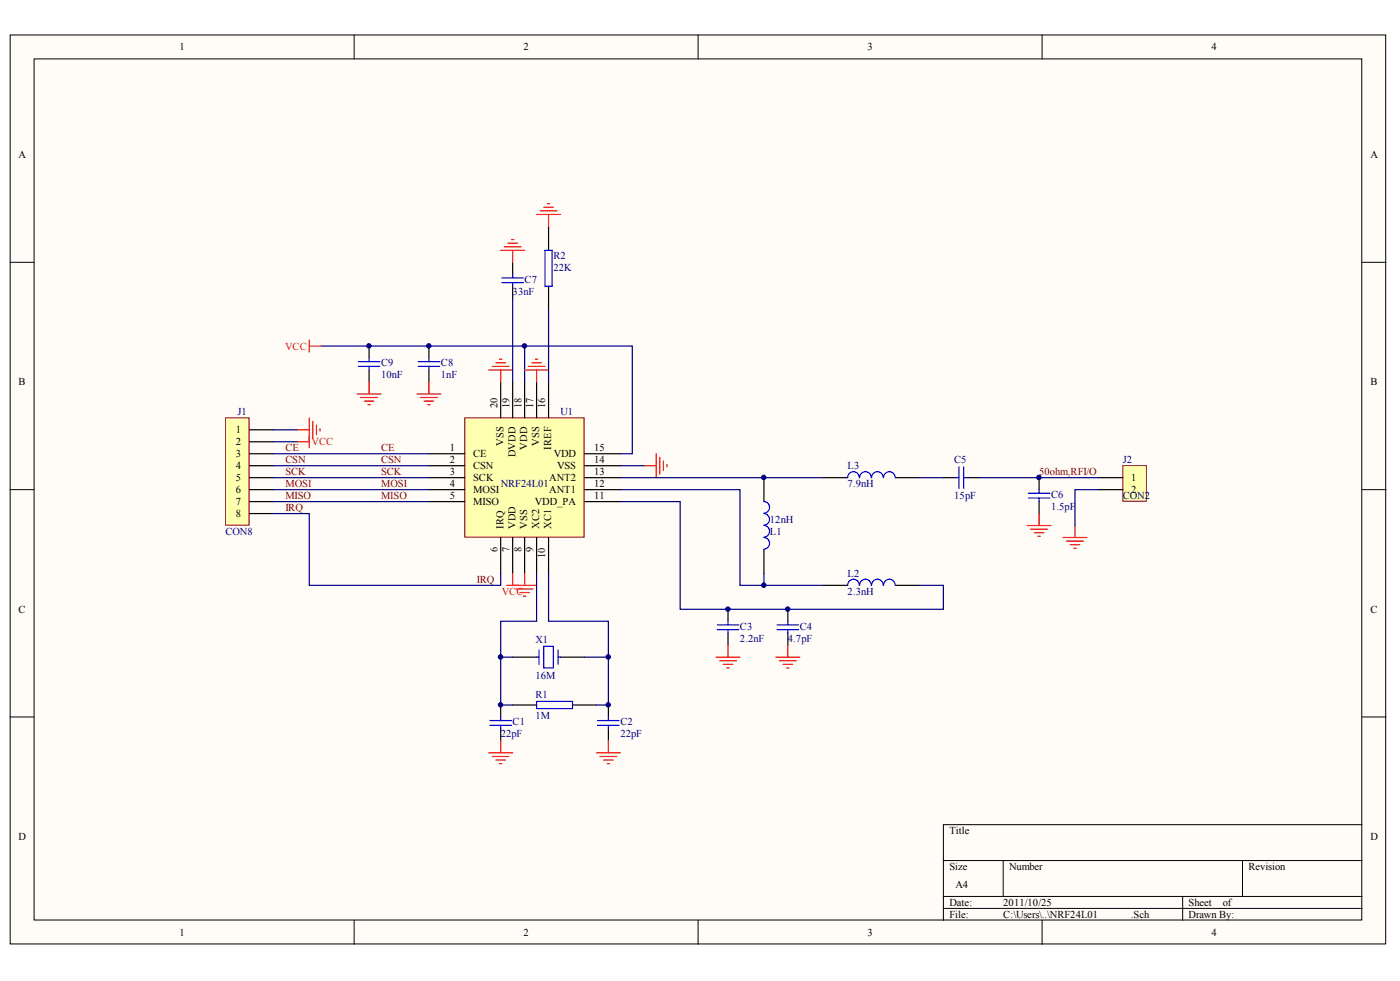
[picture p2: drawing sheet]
<svg xmlns="http://www.w3.org/2000/svg" width="291mm" height="204mm" viewBox="0 0 291 204" stroke-linecap="round" stroke-linejoin="round" font-family="sans-serif">
<g fill="#fffcf8" stroke="#000" stroke-width=".21">
<path d="M2.1 7.3h286v188.9h-286z"/>
<path d="M7.1 12.2h276v179h-276z"/>
</g>
<g fill="none" stroke="#000" stroke-width=".21">
<path d="M73.6 7.3v4.9M145.1 7.3v4.9M216.6 7.3v4.9M2.1 54.5h5M283.2 54.5h4.9M2.1 101.8h5M283.2 101.8h4.9M2.1 149h5M283.2 149h4.9M196.1 178.9h87.1M208.6 178.9v7.4M258.3 178.9v7.4"/>
<path d="M283.2 171.4h-87.1v19.9M73.6 191.3v5M145.1 191.3v5M196.1 186.3h87.1M196.1 188.8h87.1M216.6 191.3v5M245.9 186.3v5"/>
</g>
<path d="M96.6 86.9h24.8v24.7h-24.8z" fill="#ffffb0" stroke="#800000" stroke-width=".21"/>
<g fill="none" stroke="#000" stroke-width=".25">
<path d="M106.6 54.5v2.5M106.6 59.5v2.5M114 47.1v4.9M114 59.5v5M76.7 71.9v2.5M76.7 76.9v2.5M89.2 71.9v2.5M89.2 76.9v2.5M104.1 79.4v7.5M106.6 79.4v7.5M109.1 79.4v7.5M111.6 79.4v7.5"/>
<path d="M114 79.4v7.5M89.2 94.3h7.4M89.2 96.8h7.4M89.2 99.3h7.4M121.5 94.3h7.5M121.5 96.8h7.5M121.5 99.3h7.5M158.8 99.3v5M171.2 99.3h5M186.2 99.3h4.9M196.1 99.3h2.5M201.1 99.3h2.5"/>
<path d="M216 99.3v2.5M89.2 101.8h7.4M89.2 104.3h7.4M104.1 111.7v7.5M106.6 111.7v7.5M109.1 111.7v7.5M111.6 111.7v7.5M114 111.7v7.5M121.5 101.8h7.5M121.5 104.3h7.5M158.8 114.2v5M216 104.3v2.4"/>
<path d="M106.6 136.6h5M116.5 136.6h5M151.3 126.6v2.5M151.3 131.6v2.5M163.8 126.6v2.5M163.8 131.6v2.5M171.2 121.7h5M186.2 121.7h4.9M104.1 146.5v2.5M104.1 151.5v2.5M106.6 146.5h5M119 146.5h5"/>
<path d="M126.5 146.5v2.5M126.5 151.5v2.5"/>
</g>
<g fill="none" stroke="#00f" stroke-width=".25">
<path d="M104.3 58.7h4.5M104.3 57.8h4.5M106.6 57v.8M106.6 58.7v.8M113.3 52h1.5v7.5h-1.5zM74.5 76.2h4.5M74.5 75.2h4.5M76.7 74.4v.8M76.7 76.2v.7M86.9 76.2h4.5M86.9 75.2h4.5M89.2 74.4v.8"/>
<path d="M89.2 76.2v.7M178.6 99.3a1.21 1.21 0 0 0-1.2-1.3 1.21 1.21 0 0 0-1.2 1.3M181.1 99.3a1.21 1.21 0 0 0-1.2-1.3 1.21 1.21 0 0 0-1.2 1.3M183.6 99.3a1.21 1.21 0 0 0-1.2-1.3 1.21 1.21 0 0 0-1.2 1.3M186.1 99.3a1.21 1.21 0 0 0-1.2-1.3 1.21 1.21 0 0 0-1.2 1.3M198.6 99.3h.7M199.3 97v4.5M200.3 99.3h.8M200.3 97v4.5M158.8 106.7a1.21 1.21 0 0 1 1.2 1.3 1.21 1.21 0 0 1-1.2 1.2M158.8 111.7a1.21 1.21 0 0 1 1.2 1.2 1.21 1.21 0 0 1-1.2 1.2M158.8 104.2a1.22 1.22 0 0 1 1.2 1.3 1.22 1.22 0 0 1-1.2 1.2"/>
<path d="M158.8 109.2a1.22 1.22 0 0 1 1.2 1.2 1.22 1.22 0 0 1-1.2 1.2M213.8 103.5h4.5M213.8 102.5h4.5M216 101.8v.7M216 103.5v.8M111.6 136.6h.4M112 135.1v3M113 134.4h2v4.4h-2zM116 135.1v3M116 136.6h.5M149.1 130.9h4.5M149.1 129.9h4.5"/>
<path d="M151.3 129.1v.8M151.3 130.9v.7M161.5 130.9h4.5M161.5 129.9h4.5M163.8 129.1v.8M163.8 130.9v.7M178.6 121.7a1.21 1.21 0 0 0-1.2-1.3 1.21 1.21 0 0 0-1.2 1.3M181.1 121.7a1.21 1.21 0 0 0-1.2-1.3 1.21 1.21 0 0 0-1.2 1.3M183.6 121.7a1.21 1.21 0 0 0-1.2-1.3 1.21 1.21 0 0 0-1.2 1.3M186.1 121.7a1.21 1.21 0 0 0-1.2-1.3 1.21 1.21 0 0 0-1.2 1.3M101.8 150.8h4.5M101.8 149.8h4.5"/>
<path d="M104.1 149v.8M104.1 150.8v.7M111.6 145.8h7.4v1.5h-7.4zM124.2 150.8h4.5M124.2 149.8h4.5M126.5 149v.8M126.5 150.8v.7"/>
</g>
<path d="M66.8 71.9h64.6v22.4h-2.4M106.6 62v17.4M109.1 71.9v7.5M114 64.5v14.9M191.1 99.3h5M114 119.2v9.9h12.5v17.4h-2.5M121.5 136.6h5" fill="none" stroke="#000080" stroke-width=".25"/>
<g fill="none" stroke="#f00" stroke-width=".25">
<path d="M104.1 52h5M104.8 51.3h3.5M105.6 50.5h2M106.3 49.8h.5M106.6 52v2.5M111.6 44.6h4.9M112.3 43.8h3.5M113 43.1h2M113.8 42.3h.5M114 44.6v2.5M76.7 79.4v2.5M89.2 79.4v2.5"/>
<path d="M101.6 76.9h5M102.3 76.2h3.5M103.1 75.4h2M103.8 74.7h.5M104.1 76.9v2.5M109.1 76.9h4.9M109.8 76.2h3.5M110.6 75.4h1.9M111.3 74.7h.5M111.6 76.9v2.5M74.2 81.9h5M75 82.6h3.5"/>
<path d="M75.7 83.4h2M76.5 84.1h.5M86.7 81.9h5M87.4 82.6h3.5M88.2 83.4h2M88.9 84.1h.5M133.9 96.8h2.5M136.4 94.3v5M137.2 95.1v3.4M137.9 95.8v2M138.7 96.6v.4M109.1 119.2v2.5"/>
<path d="M213.5 109.2h5M214.3 110h3.5M215 110.7h2M215.8 111.5h.5M216 106.7v2.5M106.6 121.7h5M107.3 122.4h3.5M108.1 123.2h2M108.8 123.9h.5M148.9 136.6h4.9M149.6 137.3h3.5M150.4 138.1h1.9"/>
<path d="M151.1 138.8h.5M151.3 134.1v2.5M161.3 136.6h5M162 137.3h3.5M162.8 138.1h2M163.5 138.8h.5M163.8 134.1v2.5M101.6 156.5h5M102.3 157.2h3.5M103.1 158h2M103.8 158.7h.5M104.1 154v2.5"/>
<path d="M124 156.5h5M124.7 157.2h3.5M125.5 158h2M126.2 158.7h.5M126.5 154v2.5"/>
</g>
<path d="M64.3 70.7v2.5M64.3 71.9h2.5M106.6 119.2v2.5M105.3 121.7h2.5" fill="none" stroke="#ee0e22" stroke-width=".25"/>
<path d="M46.9 86.9h4.9v22.3h-4.9z" fill="#ffffb0" stroke="#800000" stroke-width=".21"/>
<path d="M51.9 89.3h4.9M51.9 91.8h4.9M51.9 94.3h4.9M51.9 96.8h4.9M51.9 99.3h4.9M51.9 101.8h4.9M51.9 104.3h4.9M51.9 106.7h4.9" fill="none" stroke="#000" stroke-width=".25"/>
<path d="M61.8 89.3h2.5M64.3 86.9v4.9M65 87.6v3.5M65.8 88.3v2M66.5 89.1v.5" fill="none" stroke="#f00" stroke-width=".25"/>
<path d="M61.8 91.8h2.5M64.3 90.6v2.5" fill="none" stroke="#ee0e22" stroke-width=".25"/>
<path d="M56.8 89.3h5M56.8 91.8h5M129 96.8h4.9" fill="none" stroke="#000080" stroke-width=".25"/>
<path d="M233.4 96.8h4.9v7.4h-4.9z" fill="#ffffb0" stroke="#800000" stroke-width=".21"/>
<path d="M228.5 99.3h4.9M228.5 101.8h4.9" fill="none" stroke="#000" stroke-width=".25"/>
<path d="M221 111.7h5M221.7 112.5h3.5M222.5 113.2h2M223.2 114h.5M223.5 109.2v2.5" fill="none" stroke="#f00" stroke-width=".25"/>
<g fill="none" stroke="#000080" stroke-width=".25">
<path d="M56.8 94.3h32.4M56.8 96.8h32.4M56.8 99.3h32.4M129 99.3h42.2M203.6 99.3h24.9M56.8 106.7h7.5v15h39.8v-2.5M56.8 101.8h32.4M56.8 104.3h32.4M111.6 119.2v9.9h-7.5v17.4h2.5M129 101.8h24.8v19.9h17.4M129 104.3h12.4v22.3h54.7v-4.9h-5M158.8 119.2v2.5"/>
<path d="M228.5 101.8h-5v7.4M104.1 136.6h2.5"/>
</g>
<g fill="#000080" stroke="#000080" stroke-width=".21">
<circle cx="76.7" cy="71.9" r=".46"/>
<circle cx="89.1" cy="71.9" r=".46"/>
<circle cx="104.1" cy="146.5" r=".46"/>
<circle cx="104" cy="136.5" r=".47"/>
<circle cx="109" cy="71.9" r=".46"/>
<circle cx="126.4" cy="146.5" r=".46"/>
<circle cx="126.4" cy="136.5" r=".47"/>
<circle cx="151.3" cy="126.6" r=".46"/>
<circle cx="158.8" cy="121.6" r=".46"/>
<circle cx="158.8" cy="99.2" r=".47"/>
<circle cx="163.7" cy="126.6" r=".46"/>
<circle cx="216" cy="99.2" r=".47"/>
</g>
<g font-size="2.2">
<text x="37.3" y="10.5">1</text>
<text x="108.8" y="10.5">2</text>
<text x="180.3" y="10.5">3</text>
<text x="251.9" y="10.5">4</text>
<text x="3.8" y="32.8">A</text>
<text x="284.9" y="32.8">A</text>
<text x="3.9" y="80.1">B</text>
<text x="284.9" y="80.1">B</text>
<text x="103.4" y="84.9" transform="rotate(-90 103.4 84.9)">20</text>
<text x="105.9" y="84.9" transform="rotate(-90 105.9 84.9)">19</text>
<text x="108.4" y="84.9" transform="rotate(-90 108.4 84.9)">18</text>
<text x="110.9" y="84.9" transform="rotate(-90 110.9 84.9)">17</text>
<text x="113.4" y="84.9" transform="rotate(-90 113.4 84.9)">16</text>
<text x="49" y="90.1">1</text>
<text x="49" y="92.6">2</text>
<text x="49" y="95">3</text>
<text x="93.5" y="93.8">1</text>
<text x="98.4" y="95">CE</text>
<text x="104.6" y="92.7" transform="rotate(-90 104.6 92.7)">VSS</text>
<text x="107.1" y="95.1" transform="rotate(-90 107.1 95.1)">DVDD</text>
<text x="109.6" y="93.4" transform="rotate(-90 109.6 93.4)">VDD</text>
<text x="112.1" y="92.7" transform="rotate(-90 112.1 92.7)">VSS</text>
<text x="114.6" y="93.5" transform="rotate(-90 114.6 93.5)">IREF</text>
<text x="115.1" y="95">VDD</text>
<text x="123.5" y="93.8">15</text>
<text x="49" y="97.5">4</text>
<text x="49" y="100">5</text>
<text x="93.5" y="96.3">2</text>
<text x="93.5" y="98.8">3</text>
<text x="93.5" y="101.3">4</text>
<text x="98.4" y="97.5">CSN</text>
<text x="98.4" y="100">SCK</text>
<text x="114.2" y="100">ANT2</text>
<text x="115.8" y="97.5">VSS</text>
<text x="123.5" y="101.3">12</text>
<text x="123.5" y="98.8">13</text>
<text x="123.5" y="96.3">14</text>
<text x="235.2" y="100">1</text>
<text x="49" y="102.5">6</text>
<text x="49" y="105">7</text>
<text x="49" y="107.5">8</text>
<text x="93.5" y="103.7">5</text>
<text x="98.4" y="102.5">MOSI</text>
<text x="98.4" y="105">MISO</text>
<text x="111.2" y="105">VDD_PA</text>
<text x="114.2" y="102.5">ANT1</text>
<text x="123.5" y="103.7">11</text>
<text x="235.2" y="102.5">2</text>
<text x="104.6" y="110" transform="rotate(-90 104.6 110)">IRQ</text>
<text x="107.1" y="110" transform="rotate(-90 107.1 110)">VDD</text>
<text x="109.6" y="110" transform="rotate(-90 109.6 110)">VSS</text>
<text x="112.1" y="110" transform="rotate(-90 112.1 110)">XC2</text>
<text x="114.6" y="110" transform="rotate(-90 114.6 110)">XC1</text>
<text x="103.4" y="114.8" transform="rotate(-90 103.4 114.8)">6</text>
<text x="105.9" y="114.8" transform="rotate(-90 105.9 114.8)">7</text>
<text x="108.4" y="114.8" transform="rotate(-90 108.4 114.8)">8</text>
<text x="110.9" y="114.8" transform="rotate(-90 110.9 114.8)">9</text>
<text x="113.4" y="116" transform="rotate(-90 113.4 116)">10</text>
<text x="3.9" y="127.4">C</text>
<text x="284.9" y="127.4">C</text>
<text x="197.4" y="173.4">Title</text>
<text x="3.8" y="174.6">D</text>
<text x="284.9" y="174.6">D</text>
<text x="197.4" y="180.8">Size</text>
<text x="198.6" y="184.6">A4</text>
<text x="209.8" y="180.8">Number</text>
<text x="259.5" y="180.8">Revision</text>
<text x="197.4" y="188.3">Date:</text>
<text x="197.4" y="190.8">File:</text>
<text x="208.6" y="188.3">2011/10/25</text>
<text x="208.6" y="190.8">C:\Users\..\NRF24L01</text>
<text x="235.1" y="190.8">.Sch</text>
<text x="247.1" y="188.3">Sheet</text>
<text x="247.1" y="190.8">Drawn By:</text>
<text x="254.2" y="188.3">of</text>
<text x="37.3" y="194.5">1</text>
<text x="108.8" y="194.5">2</text>
<text x="180.3" y="194.5">3</text>
<text x="251.9" y="194.5">4</text>
</g>
<g font-size="2.2" fill="#000080">
<text x="115" y="53.8">R2</text>
<text x="109.1" y="58.7">C7</text>
<text x="115" y="56.2">22K</text>
<text x="106.6" y="61.2">33nF</text>
<text x="79.2" y="76.1">C9</text>
<text x="91.7" y="76.1">C8</text>
<text x="79.2" y="78.6">10nF</text>
<text x="91.7" y="78.6">1nF</text>
<text x="49.4" y="86.3">J1</text>
<text x="116.5" y="86.3">U1</text>
<text x="104.1" y="101.3">NRF24L01</text>
<text x="176.2" y="97.5">L3</text>
<text x="176.2" y="101.3">7.9nH</text>
<text x="198.4" y="96.3">C5</text>
<text x="233.4" y="96.3">J2</text>
<text x="198.4" y="103.7">15pF</text>
<text x="218.5" y="103.5">C6</text>
<text x="218.5" y="106">1.5pF</text>
<text x="233.4" y="103.7">CON2</text>
<text x="46.9" y="111.2">CON8</text>
<text x="160.1" y="111.2">L1</text>
<text x="160.1" y="108.7">12nH</text>
<text x="176.2" y="119.9">L2</text>
<text x="176.2" y="123.6">2.3nH</text>
<text x="153.8" y="130.9">C3</text>
<text x="166.3" y="130.9">C4</text>
<text x="111.3" y="133.6">X1</text>
<text x="153.8" y="133.3">2.2nF</text>
<text x="163.8" y="133.3">4.7pF</text>
<text x="111.3" y="141.1">16M</text>
<text x="111.3" y="145">R1</text>
<text x="111.3" y="149.5">1M</text>
<text x="104.1" y="153.2">22pF</text>
<text x="106.6" y="150.8">C1</text>
<text x="129" y="150.8">C2</text>
<text x="129" y="153.2">22pF</text>
</g>
<g font-size="2.2" fill="#ee0e22">
<text x="59.3" y="72.7">VCC</text>
<text x="64.8" y="92.6">VCC</text>
<text x="104.3" y="123.6">VCC</text>
</g>
<g font-size="2.2" fill="#800000">
<text x="59.3" y="93.8">CE</text>
<text x="79.2" y="93.8">CE</text>
<text x="59.3" y="96.3">CSN</text>
<text x="59.3" y="98.8">SCK</text>
<text x="59.3" y="101.3">MOSI</text>
<text x="79.2" y="96.3">CSN</text>
<text x="79.2" y="98.8">SCK</text>
<text x="79.2" y="101.3">MOSI</text>
<text x="216" y="98.8">50ohm,RFI/O</text>
<text x="59.3" y="103.7">MISO</text>
<text x="59.3" y="106.2">IRQ</text>
<text x="79.2" y="103.7">MISO</text>
<text x="99.1" y="121.2">IRQ</text>
</g>
</svg>
